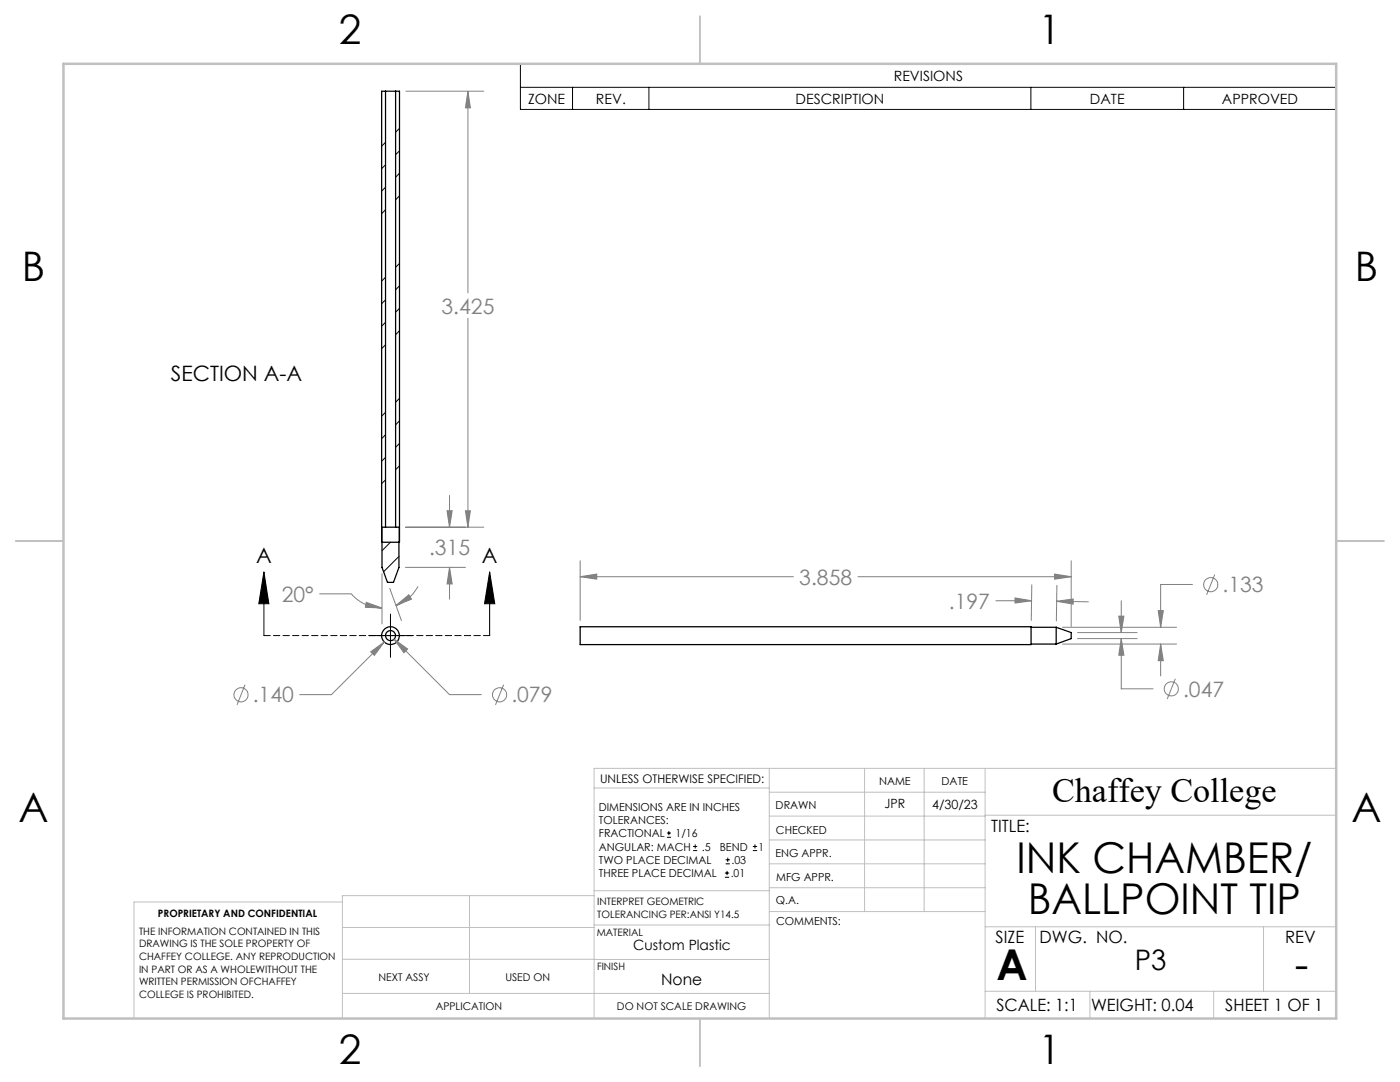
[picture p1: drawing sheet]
<svg xmlns="http://www.w3.org/2000/svg" width="279mm" height="216mm" viewBox="0 0 279 216" stroke-linecap="round" stroke-linejoin="round" font-family="sans-serif">
<g fill="none" stroke="#000" stroke-width=".25">
<path d="M76.9 18.2h2.1M76.9 18.2h-.7v90h3.4M76.9 18.2v87M79 18.2h.7v90M79 18.2v87M76.2 105.2h.7M76.2 108.2v5l1.1 3h1.2l1.1-3v-5M76.9 105.2h2.1M79 105.2h.7v3M79.6 108.2h.1M115.8 125.1h90v3.5h-90zM205.8 128.5h5"/>
<path d="M205.8 125.2h5M210.8 125.2v3.3M210.8 125.2l3 1v1.2l-3 1.1"/>
<circle cx="77.9" cy="126.8" r="1.01"/>
<circle cx="77.9" cy="126.9" r="1.77"/>
</g>
<g fill="none" stroke="#000" stroke-width=".2">
<path d="M103.9 12.7h162.8v9.1h-162.8zM103.9 17.4h162.8M114.3 17.4v4.4M129.5 17.4v4.4M205.7 17.4v4.4M236.2 17.4v4.4M76.9 28.4l-.7 .8M76.9 32.9l-.7 .8M76.9 37.4l-.7 .7M79.7 25.6l-.7 .8M79.7 30.1l-.7 .8M79.7 34.6l-.7 .7"/>
<path d="M79.7 39.1l-.7 .8M76.9 59.8l-.7 .8M76.9 55.3l-.7 .8M76.9 41.8l-.7 .9M79.7 52.6l-.7 .7M79.7 57l-.7 .8M76.9 64.3l-.7 .8M76.9 68.8l-.7 .8M79.7 79.5l-.7 .8M79.7 61.5l-.7 .8M79.7 66l-.7 .8M76.9 82.3l-.7 .7"/>
<path d="M76.9 91.3l-.7 .7M76.9 95.7l-.7 .8M76.9 86.7l-.7 .8M79.7 84l-.7 .8M79.7 88.5l-.7 .8M79.7 93l-.7 .7M52.7 114.1l1 6.4h-2.1zM52.7 114.1v12.7M77.9 108.2l-1.7 1.7M79.6 111l-3 3.1M79.7 106.4v.1M97.7 114.1l1 6.4h-2z"/>
<path d="M97.7 114.1v12.7M73.6 126.8h8.7M77.9 122.5v8.7M133.1 167.1h.8M133.1 166.2h.8M133.5 165.8v.9M138.3 169.7h.8M138.3 168.9h.8M138.7 168.5v.8M144.7 175h.8M144.7 174.2h.8M144.8 172.4h.9"/>
<path d="M144.8 171.6h.9M145.1 173.8v.8M145.2 171.1v.9M150.2 169.7h.9M150.2 168.9h.9M150.7 168.5v.8"/>
</g>
<g fill="none" stroke="#808080" stroke-width=".2">
<path d="M81 18.2h15.6M93.4 18.2l.5 3.3h-1zM93.4 18.2v40.3M93.4 63.5v41.7M89.7 98.8v6.4M63.8 118.5h6.3a7.9 7.9 0 0 0 6.1 2.8M76.2 114.5v10M77.8 117.4l2.3 6.4M80.9 113.2h12M81 105.2h15.6M83.4 117a8.5 8.5 0 0 1-4.4 3.8M89.2 101.9h1l-.5 3.3z"/>
<path d="M89.7 113.2l.5 3.3h-1zM89.7 113.2v6.4M92.9 101.9h1l-.5 3.3zM115.8 115.1l3.3-.6v1.1zM115.8 111.9v11.9M115.8 115.1h42.5M171.2 115.1h42.6M198.8 119.9h7.1M202.6 119.3l3.3 .6-3.3 .4zM205.9 116.7l-.1 7.1M210.5 114.5l3.3 .6-3.3 .5zM210.9 120l3.3-.5v1z"/>
<path d="M210.9 120l6.3 .1M210.9 116.8l-.1 7.1M213.8 111.9v13.1M223.8 119.9v6.3M238 116.6h-6.4v8.6M242.4 114.7l-1.6 4M48.9 136.6l-1.6 4.1M73.1 120.2l3.1 1.1-3.3-.1zM74 130.1l2.7-2-2 2.7zM76.7 128.1l-10.6 10.5h-6.3M78.6 127.5l2.8 2-.8 .7zM78.6 127.5l11.1 11.1h6.4"/>
<path d="M79 120.8l2.6-2.1 .5 .9zM100.5 136.6l-1.6 4.1M212.1 125.2h22.7M212.1 128.5h22.7M215.1 127.4h11.8M215.1 126.2h11.8M223.3 122.9h1l-.5 3.3zM223.8 127.4l.5 3.3h-1zM223.8 127.4v10h6.3M231.1 121.8h1.1l-.6 3.4zM231.6 128.5l.6 3.3h-1.1zM231.6 128.5v6.4"/>
<path d="M234.6 135.4l-1.7 4.1"/>
<circle cx="241.6" cy="116.7" r="1.4"/>
<circle cx="48.1" cy="138.6" r="1.4"/>
<circle cx="99.7" cy="138.7" r="1.41"/>
<circle cx="233.8" cy="137.4" r="1.4"/>
</g>
<path d="M97.7 126.8h-45" fill="none" stroke="#000" stroke-width=".2" stroke-dasharray="1.3 .6"/>
<g fill="none" stroke="#c0c0c0" stroke-width=".2">
<path d="M118.6 157.2h34.9M153.5 153.3v49.9M153.5 158.1h43.1M172.5 153.3v28.6M184.4 153.3v28.6M196.6 153.3v49.9M266.7 153.3h-148.1v49.9M68.3 180h-41.6v23.2M93.7 178.7v19.5M118.6 178.7h-50.3v24.5M118.6 177.7h35M153.5 167.6h43.1"/>
<path d="M153.5 162.8h43.1M153.5 172.4h43.1M153.5 177.1h43.1M196.6 162.7h70.1M68.3 198.2h85.2M68.3 191.4l85.2 .1M68.3 185.1h50.3M118.6 184.6h35M153.6 181.9h43M196.6 197.8h70.1M196.6 184.9h70.1M206.7 184.9v12.9"/>
<path d="M217.5 197.8v5.4M242.2 197.8v5.4M252.2 184.9v12.9"/>
</g>
<path d="M139.7 3.2v9.5M3.1 107.9h9.6M266.7 107.9h9.5M139.7 203.2v9.6" fill="none" stroke="#c0c0c0" stroke-width=".25"/>
<path d="M12.7 12.7h254v190.5h-254z" fill="none" stroke="#c0c0c0" stroke-width=".5"/>
<path d="M97.7 114.1l1 6.4h-2zM52.7 114.1l1 6.4h-2.1z" fill="#000"/>
<path d="M78.6 127.5l2 2.7 .8-.7zM74 130.1l.7 .7 2-2.7zM115.8 115.1l3.3-.6v1.1zM210.5 114.5l3.3 .6-3.3 .5zM223.8 127.4l.5 3.3h-1zM223.3 122.9h1l-.5 3.3zM231.1 121.8h1.1l-.6 3.4zM231.6 128.5l.6 3.3h-1.1zM202.6 119.3l3.3 .6-3.3 .4zM210.9 120l3.3-.5v1zM89.2 101.9h1l-.5 3.3zM89.7 113.2l.5 3.3h-1zM93.4 18.2l.5 3.3h-1zM92.9 101.9h1l-.5 3.3zM73.1 120.2l3.1 1.1-3.3-.1zM79 120.8l2.6-2.1 .5 .9z" fill="#808080"/>
<g font-size="8.5">
<text x="202.9" y="174.2">INK CHAMBER/</text>
<text x="205.1" y="182.3">BALLPOINT TIP</text>
<text x="198.9" y="195.5">A</text>
<text x="258.4" y="195.4">-</text>
</g>
<g font-size="8.1">
<text x="67.6" y="8.9">2</text>
<text x="207.3" y="8.9">1</text>
<text x="4.4" y="56.1">B</text>
<text x="270.4" y="56.1">B</text>
<text x="3.7" y="164.1">A</text>
<text x="269.7" y="164.1">A</text>
<text x="67.6" y="212.4">2</text>
<text x="207.3" y="212.4">1</text>
</g>
<text font-size="6.9" x="210" y="160.1">Chaffey College</text>
<text font-size="5.6" x="226.5" y="193.5">P3</text>
<g font-size="4.2" fill="#808080">
<text x="88.1" y="62.6">3.425</text>
<text x="85.6" y="110.8">.315</text>
<text x="159.5" y="116.6">3.858</text>
<text x="244" y="118.2">.133</text>
<text x="56.2" y="120.1">20°</text>
<text x="189.4" y="121.5">.197</text>
<text x="50.4" y="140.2">.140</text>
<text x="102" y="140.2">.079</text>
<text x="236.1" y="139">.047</text>
</g>
<g font-size="4.2">
<text x="34.1" y="76.1">SECTION A-A</text>
<text x="51.1" y="112.3">A</text>
<text x="96.2" y="112.3">A</text>
</g>
<g font-size="3.4">
<text x="197.8" y="166">TITLE:</text>
<text x="198.7" y="188.1">SIZE</text>
<text x="207.5" y="188.1">DWG. NO.</text>
<text x="256.5" y="188.2">REV</text>
<text x="198.8" y="201.7">SCALE: 1:1</text>
<text x="217.7" y="201.8">WEIGHT: 0.04</text>
<text x="244.5" y="201.7">SHEET 1 OF 1</text>
</g>
<text font-size="3.2" x="132" y="196.6">None</text>
<g font-size="2.8">
<text x="178.4" y="16.1">REVISIONS</text>
<text x="105.4" y="20.7">ZONE</text>
<text x="118.9" y="20.7">REV.</text>
<text x="158.8" y="20.7">DESCRIPTION</text>
<text x="217.5" y="20.7">DATE</text>
<text x="243.9" y="20.7">APPROVED</text>
<text x="126.4" y="189.5">Custom Plastic</text>
</g>
<g font-size="2.5">
<text x="176.5" y="161.3">JPR</text>
<text x="186" y="161.4">4/30/23</text>
</g>
<text font-size="2.4" x="119.8" y="156.2">UNLESS OTHERWISE SPECIFIED:</text>
<g font-size="2.2">
<text x="119.5" y="161.8">DIMENSIONS ARE IN INCHES</text>
<text x="154.8" y="161.4">DRAWN</text>
<text x="175.4" y="156.6">NAME</text>
<text x="187.9" y="156.7">DATE</text>
<text x="119.5" y="164.4">TOLERANCES:</text>
<text x="119.5" y="167.1">FRACTIONAL</text>
<text x="134.8" y="167.1">1/16</text>
<text x="154.9" y="166.3">CHECKED</text>
<text x="119.5" y="172.4">TWO PLACE DECIMAL</text>
<text x="119.5" y="169.7">ANGULAR: MACH</text>
<text x="140.1" y="169.7">.5</text>
<text x="143.6" y="169.7">BEND</text>
<text x="146" y="172.4">.03</text>
<text x="151.4" y="169.7">1</text>
<text x="154.8" y="171">ENG APPR.</text>
<text x="119.5" y="175">THREE PLACE DECIMAL</text>
<text x="145.8" y="175">.01</text>
<text x="154.9" y="175.7">MFG APPR.</text>
<text x="154.9" y="180.4">Q.A.</text>
<text x="154.9" y="184.6">COMMENTS:</text>
</g>
<g font-size="2.1">
<text x="75.5" y="195.7">NEXT ASSY</text>
<text x="100.9" y="195.7">USED ON</text>
<text x="86.9" y="201.5">APPLICATION</text>
<text x="123.1" y="201.6">DO NOT SCALE DRAWING</text>
</g>
<g font-size="2">
<text x="31.5" y="182.9">PROPRIETARY AND CONFIDENTIAL</text>
<text x="119.2" y="180.6">INTERPRET GEOMETRIC</text>
<text x="119.2" y="183.1">TOLERANCING PER:ANSI Y14.5</text>
<text x="27.8" y="186.5">THE INFORMATION CONTAINED IN THIS</text>
<text x="27.8" y="189">DRAWING IS THE SOLE PROPERTY OF</text>
<text x="27.8" y="191.6">CHAFFEY COLLEGE. ANY REPRODUCTION</text>
<text x="119.1" y="186.7">MATERIAL</text>
<text x="27.8" y="194.1">IN PART OR AS A WHOLEWITHOUT THE</text>
<text x="27.8" y="196.6">WRITTEN PERMISSION OFCHAFFEY</text>
<text x="119.1" y="193.5">FINISH</text>
<text x="27.8" y="199.1">COLLEGE IS PROHIBITED.</text>
</g>
</svg>
